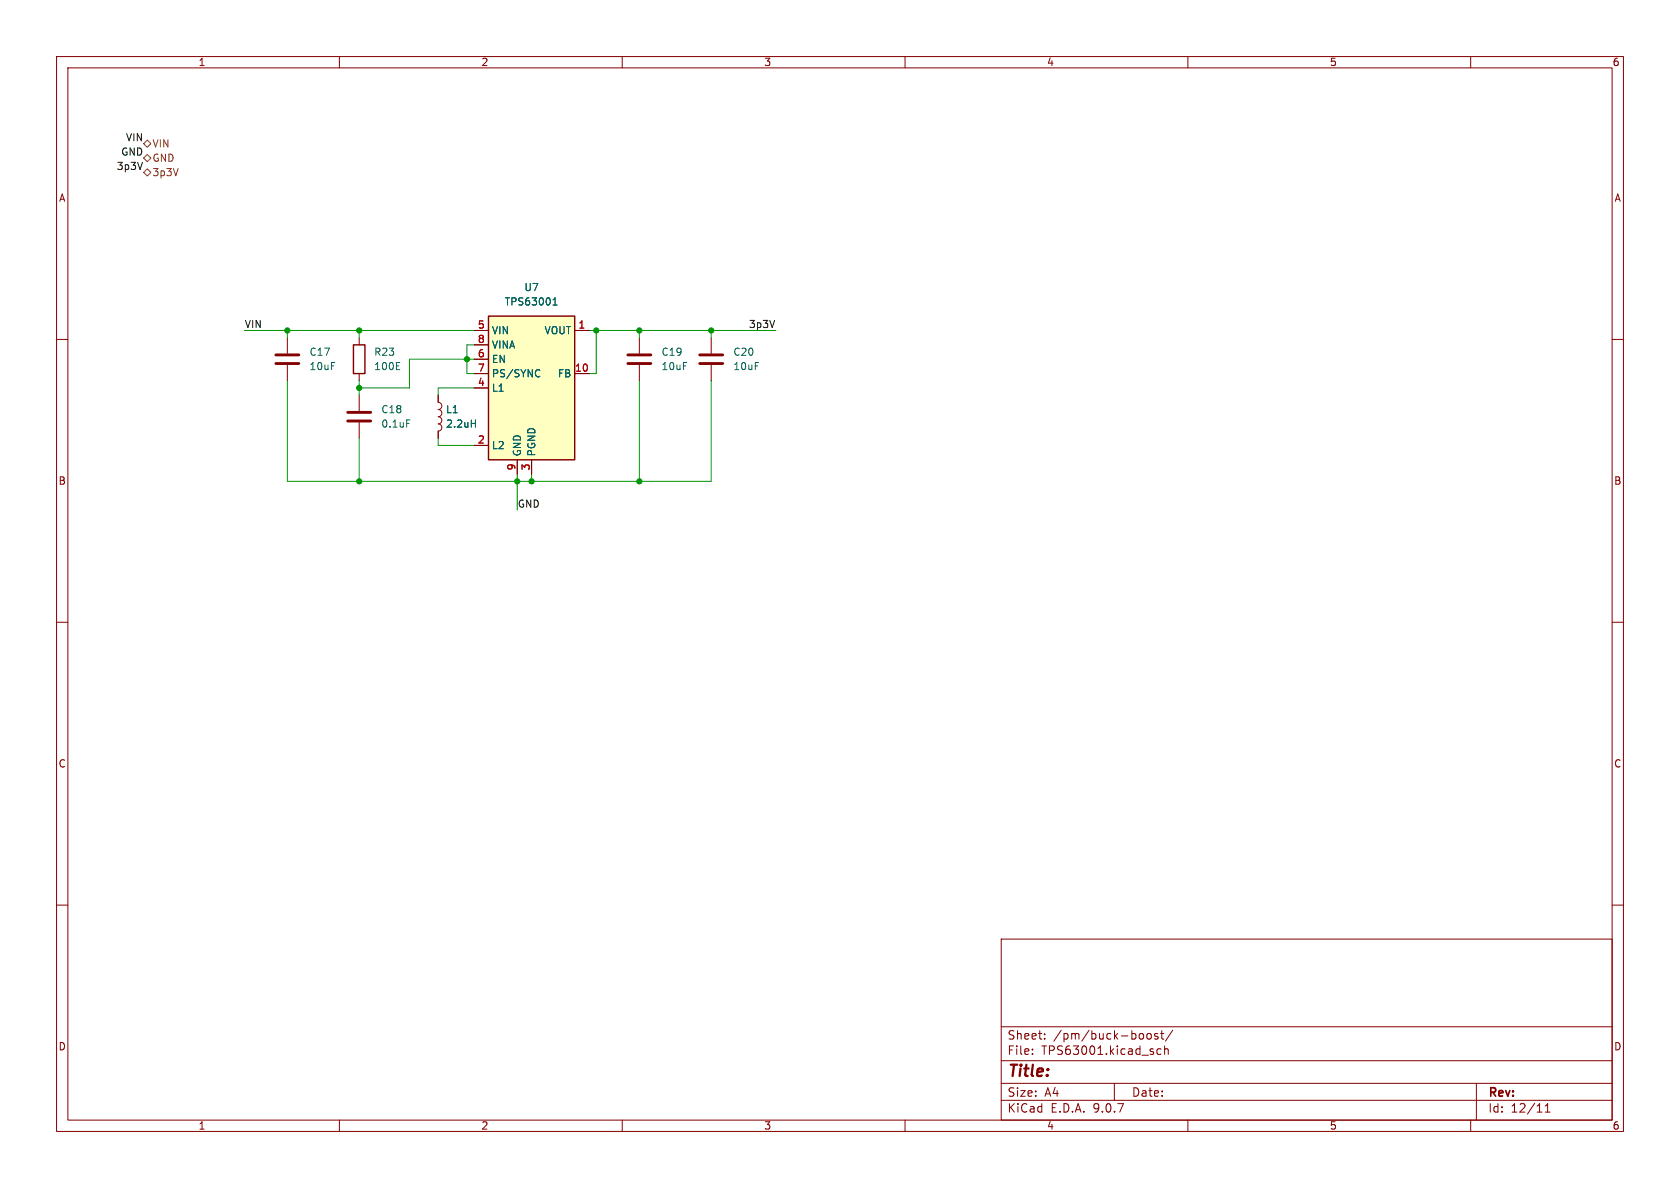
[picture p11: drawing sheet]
<svg xmlns="http://www.w3.org/2000/svg" width="297mm" height="210mm" viewBox="0 0 297 210" stroke-linecap="round" stroke-linejoin="round" font-family="sans-serif">
<g fill="none" stroke="#840000" stroke-width=".18">
<path d="M10 10h277v190h-277zM12 12h273v186h-273zM60 10v2M110 10v2M160 10v2M210 10v2M260 10v2M113 59.7v2.8M10 60h2M113 64.5v2.8M285 60h2M10 110h2"/>
<path d="M285 110h2M10 160h2M177 166h108v32h-108zM285 160h2M60 198v2M110 198v2M160 198v2M177 194.5h108M177 191.5h108M177 187.5h108M177 181.5h108M182.5 186.3v.1"/>
<path d="M182.5 185.5v.1M184.7 183.6v.1M184.7 182.8v.1M197 191.5v3M201.7 182.7l.3 .1 .2 .2-.1 .6-.4 .1M202.9 182.8l.3-.1 .3 .3v.4l-.3 .3-.3-.1-.2-.2v-.4zM204.7 182.8l-.4-.1-.2 .2 .1 .2 .5 .2v.3h-.6M205.2 182.7h.5M205.2 185.5l-.4-.1-.3 .3v.4l.2 .2h.5M205.4 182.2v1.3l.3 .2M205.9 185.5l.2-.1 .4 .1v.9M205.9 184.9v1.5"/>
<path d="M207.3 182.1l-1.3 2M210 198v2M260 198v2M261 191.5v6.5M273.2 196.6h.8M273.2 195.5l.4-.4v1.5"/>
</g>
<path d="M111 62.7h4.1M111 64.3h4.1" fill="none" stroke="#840000" stroke-width=".51"/>
<path d="M86.4 55.9h15.2v25.4h-15.2z" fill="#ffffc2"/>
<path d="M86.4 55.9h15.2v25.4h-15.2zM62.5 61h2v5h-2z" fill="none" stroke="#840000" stroke-width=".25"/>
<g fill="none" stroke="#840000" stroke-width=".18">
<path d="M50.8 59.7v2.8M63.5 59.7v1.3M83.8 58.4h2.6M101.6 58.4h2.5M125.7 59.7v2.8M50.8 64.5v2.8M63.5 66v1.3M63.5 69.9v2.7M63.5 74.7v2.8M77.5 69.9v1.2a.64 .64 0 0 1 .6 .7 .64 .64 0 0 1-.6 .6 .64 .64 0 0 1 .6 .6 .64 .64 0 0 1-.6 .7 .64 .64 0 0 1 .6 .6 .64 .64 0 0 1-.6 .6M77.5 74.9a.64 .64 0 0 1 .6 .7 .64 .64 0 0 1-.6 .6v1.3M83.8 61h2.6"/>
<path d="M83.8 63.5h2.6M83.8 66h2.6M83.8 68.6h2.6M83.8 78.7h2.6M101.6 66h2.5M125.7 64.5v2.8M91.4 81.3v2.5M94 81.3v2.5"/>
</g>
<path d="M97.8 53.9h.7M97.8 53l.3-.4v1.3M70.1 65.3h.6M70.1 64.1h.6M71.9 74.2h.6M83.3 74.8h.8M84.1 74.2v1.3M95.1 65.3l.3 .2M95.4 66.5l-.3 .1" fill="none" stroke="#006464" stroke-width=".18"/>
<path d="M48.8 62.7h4M48.8 64.3h4M61.5 72.9h4M61.5 74.4h4M123.7 62.7h4.1M123.7 64.3h4.1" fill="none" stroke="#840000" stroke-width=".51"/>
<path d="M25.4 30.5l.6-.7 .7 .7-.7 .6zM25.4 25.4l.6-.6 .7 .6-.7 .6zM25.4 27.9l.6-.6 .7 .6-.7 .7z" fill="none" stroke="#725600" stroke-width=".18"/>
<g fill="none" stroke="#009600" stroke-width=".18">
<path d="M43.2 58.4h40.6M50.8 58.4v1.3M63.5 58.4v1.3M104.1 58.4h33.1M105.4 58.4v7.6h-1.3M113 58.4v1.3M125.7 58.4v1.3M50.8 67.3v17.8h74.9v-17.8M63.5 67.3v2.6M63.5 77.5v7.6M77.5 77.5v1.2h6.3M83.8 61h-1.3v5h1.3"/>
<path d="M83.8 63.5h-11.4v5.1h-8.9M83.8 68.6h-6.3v1.3M113 67.3v17.8M91.4 83.8v6.4M94 83.8v1.3"/>
</g>
<g fill="#009600" stroke="#009600" stroke-width=".18">
<circle cx="113" cy="58.4" r=".46"/>
<circle cx="105.4" cy="58.4" r=".46"/>
<circle cx="113" cy="85.1" r=".46"/>
<circle cx="82.5" cy="63.5" r=".46"/>
<circle cx="125.7" cy="58.4" r=".46"/>
<circle cx="94" cy="85.1" r=".46"/>
<circle cx="91.4" cy="85.1" r=".46"/>
<circle cx="63.5" cy="68.6" r=".46"/>
<circle cx="63.5" cy="85.1" r=".46"/>
<circle cx="63.5" cy="58.4" r=".46"/>
<circle cx="50.8" cy="58.4" r=".46"/>
</g>
<text font-size="2.8" fill="#840000" x="178" y="190.9">Title:</text>
<g font-size="2.1" fill="#840000">
<text x="178" y="184">Sheet:</text>
<text x="186.2" y="184">/pm/buck-boost/</text>
<text x="178" y="186.7">File:</text>
<text x="184.1" y="186.7">TPS63001.kicad_sch</text>
<text x="178" y="196.9">KiCad</text>
<text x="178" y="194.1">Size:</text>
<text x="184.7" y="194.1">A4</text>
<text x="185.7" y="196.9">E.D.A.</text>
<text x="193.3" y="196.9">9.0.7</text>
<text x="200" y="194.1">Date:</text>
<text x="263" y="194.3">Rev:</text>
<text x="263" y="196.9">Id:</text>
<text x="267.1" y="196.9">12/11</text>
</g>
<g font-size="1.8" fill="#840000">
<text x="35" y="11.9">1</text>
<text x="85" y="11.9">2</text>
<text x="135" y="11.9">3</text>
<text x="185" y="11.9">4</text>
<text x="235" y="11.9">5</text>
<text x="285" y="11.9">6</text>
<text x="10.3" y="35.9">A</text>
<text x="285.3" y="35.9">A</text>
<text x="10.3" y="85.9">B</text>
<text x="285.3" y="85.9">B</text>
<text x="10.3" y="135.9">C</text>
<text x="285.3" y="135.9">C</text>
<text x="10.3" y="185.9">D</text>
<text x="285.3" y="185.9">D</text>
<text x="35" y="199.9">1</text>
<text x="85" y="199.9">2</text>
<text x="135" y="199.9">3</text>
<text x="185" y="199.9">4</text>
<text x="235" y="199.9">5</text>
<text x="285" y="199.9">6</text>
</g>
<g font-size="1.8" fill="#0f0f0f">
<text x="21.3" y="27.6">GND</text>
<text x="22.2" y="25.1">VIN</text>
<text x="20.5" y="30.1">3p3V</text>
<text x="43.2" y="58.1">VIN</text>
<text x="132.3" y="58.1">3p3V</text>
<text x="91.4" y="89.8">GND</text>
</g>
<g font-size="1.8" fill="#725600">
<text x="26.9" y="26.3">VIN</text>
<text x="26.9" y="28.8">GND</text>
<text x="26.9" y="31.3">3p3V</text>
</g>
<g font-size="1.8" fill="#006464">
<text x="92.6" y="51.7">U7</text>
<text x="86.9" y="59.3">VIN</text>
<text x="89.1" y="54.2">TPS63001</text>
<text x="96.2" y="59.3">VOUT</text>
<text x="54.6" y="63.1">C17</text>
<text x="54.6" y="65.6">10uF</text>
<text x="66" y="65.6">100E</text>
<text x="66" y="63.1">R23</text>
<text x="86.9" y="61.8">VINA</text>
<text x="86.9" y="64.4">EN</text>
<text x="116.8" y="63.1">C19</text>
<text x="116.8" y="65.6">10uF</text>
<text x="129.5" y="63.1">C20</text>
<text x="129.5" y="65.6">10uF</text>
<text x="86.9" y="66.9">PS/SYNC</text>
<text x="86.9" y="69.4">L1</text>
<text x="98.5" y="66.9">FB</text>
<text x="67.3" y="73.3">C18</text>
<text x="67.3" y="75.8">0.1uF</text>
<text x="78.7" y="75.8">2.2uH</text>
<text x="78.7" y="73.3">L1</text>
<text x="86.9" y="79.6">L2</text>
<text x="92.3" y="80.8" transform="rotate(-90 92.3 80.8)">GND</text>
<text x="94.8" y="80.8" transform="rotate(-90 94.8 80.8)">PGND</text>
</g>
<g font-size="1.8" fill="#a90000">
<text x="84.4" y="58.2">5</text>
<text x="102.2" y="58.2">1</text>
<text x="84.4" y="60.7">8</text>
<text x="84.4" y="63.2">6</text>
<text x="84.4" y="65.8">7</text>
<text x="101.6" y="65.8">10</text>
<text x="84.4" y="68.3">4</text>
<text x="84.4" y="78.5">2</text>
<text x="91.2" y="83.3" transform="rotate(-90 91.2 83.3)">9</text>
<text x="93.7" y="83.3" transform="rotate(-90 93.7 83.3)">3</text>
</g>
</svg>
